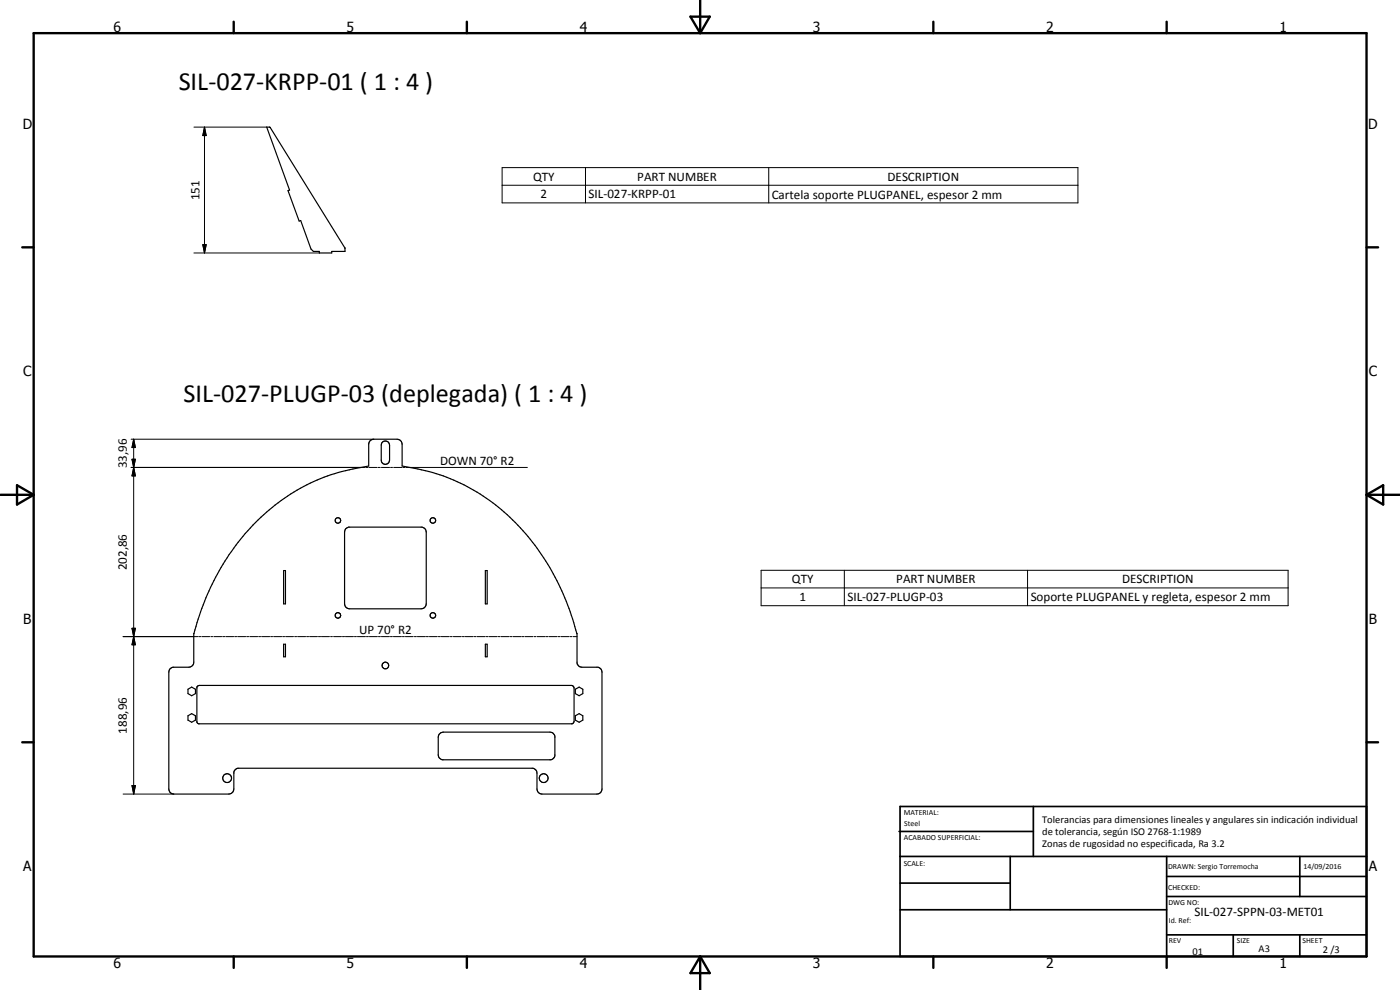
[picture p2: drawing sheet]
<svg xmlns="http://www.w3.org/2000/svg" width="420mm" height="297mm" viewBox="0 0 420 297" stroke-linecap="round" stroke-linejoin="round" font-family="sans-serif">
<g fill="none" stroke="#000" stroke-width=".35">
<path d="M80 38.1l1.1 .2 22.4 36.1v1h-3.9v.5h-3.8v-.5h-1.7l-.8-.7-3.1-8.5-.4 .1-3.4-9.1 .5-.2zM114.6 132.8a1.26 1.26 0 0 1 1.4-.4 1.26 1.26 0 0 1 .9 1.2v4.4a1.25 1.25 0 0 1-1.2 1.3 1.25 1.25 0 0 1-1.3-1.3v-4.4zM75.9 157.6a56.7 56.7 0 0 1 30-16.9l4.7-.9v-6.5a1.52 1.52 0 0 1 1.6-1.5h7a1.52 1.52 0 0 1 1.5 1.5v6.5a57 57 0 0 1 31.5 14.6 73.4 73.4 0 0 1 21 35.7l.1 9.2 .5 .6 .6 .3h5.1l.7 .4 .4 .8 .1 35.3a1.52 1.52 0 0 1-1.6 1.6l-17-.2-.7-.5-.2-.6v-5a1.51 1.51 0 0 0-1.2-1.5h-88.6l-.8 .4-.4 .8-.1 5.3-.2 .6-.7 .5-17.1 .2a1.52 1.52 0 0 1-1.4-1.6v-35.3l.4-.8 .5-.3 5.4-.1 .5-.3 .6-.6 .1-9.2 3.2-9.7a70.7 70.7 0 0 1 14.5-22.8zM103.8 158.6l.8-.4h22.1l1 .6 .2 .8v21.5l-.2 .9-.5 .4-.8 .3h-21.5a1.52 1.52 0 0 1-1.5-1.6v-21.5zM85.1 171.2h.6v10h-.6zM145.7 171.2h.5v10h-.5zM85.1 193.3h.6v3.8h-.6zM145.7 193.3h.5v3.8h-.5zM173.1 190.1h.1M56.4 206.8l1.1-.6 1.2 .6v1.3l-1.2 .6-1.1-.6zM56.4 214.8l1.1-.7 1.2 .7v1.3l-1.2 .6-1.1-.6zM59.1 206l.7-.3h111.7l.4 .1 .4 .6v10.1l-.6 .7h-112.1l-.5-.6z"/>
<path d="M172.7 206.8l1.1-.6 1.1 .6v1.3l-1.1 .6-1.1-.6zM172.7 214.8l1.1-.7 1.1 .7v1.3l-1.1 .6-1.1-.6zM131.8 220.3l.4-.4 .8-.2h32.3l.6 .2 .6 1v5.9l-.4 .7-.8 .5h-32.6l-.9-.7-.3-.8v-5.3z"/>
<circle cx="101.4" cy="156.1" r=".82"/>
<circle cx="129.9" cy="156.2" r=".84"/>
<circle cx="101.4" cy="184.6" r=".83"/>
<circle cx="115.7" cy="199.7" r=".99"/>
<circle cx="129.9" cy="184.7" r=".83"/>
<circle cx="68.2" cy="233.5" r="1.33"/>
<circle cx="163.2" cy="233.5" r="1.32"/>
</g>
<g fill="none" stroke="#000" stroke-width=".3">
<path d="M58.2 38.1h21.8M61.4 38.1l.5 2.6h-1zM61.4 38.1v37.8M150.7 50.3h172.8v10.6h-172.8zM150.7 55.6h172.8M175.7 50.3v10.6M230.7 50.3v10.6M58.2 75.9h37.6M60.9 73.4h1l-.5 2.5zM39.4 131.8h72.8M39.6 137.8h1l-.5 2.5zM40.1 131.8l.5 2.5h-1z"/>
<path d="M40.1 131.8v106.5M39.4 140.3h70.1M40.1 140.3l.5 2.5h-1zM109.8 140.3h.6M110.7 140.3h2.5M113.5 140.3h.6M114.5 140.3h2.4M117.2 140.3h.6M118.1 140.3h2.5M120.9 140.3h.6M121.8 140.3h36.5M228.4 171.1h158.2v10.6h-158.2z"/>
<path d="M228.4 176.4h158.2M253.4 171.1v10.6M308.4 171.1v10.6M36.9 191h22.5M39.6 188.5h1l-.5 2.5zM40.1 191l.5 2.5h-1zM59.6 191h.7M60.6 191h2.3M63.3 191h.5M64.2 191h2.3M66.8 191h.7M67.8 191h2.3"/>
<path d="M70.4 191h.6M71.3 191h2.4M74 191h.6M75 191h2.3M77.6 191h.6M78.5 191h2.4M81.2 191h.6M82.1 191h2.4M84.8 191h.6M85.7 191h2.4M88.4 191h.6M89.3 191h2.4"/>
<path d="M92 191h.6M92.9 191h2.4M95.6 191h.6M96.5 191h2.4M99.2 191h.6M100.1 191h2.4M102.8 191h.6M103.7 191h2.4M106.4 191h.6M107.3 191h2.4M110 191h.6M110.9 191h2.4"/>
<path d="M113.6 191h.6M114.5 191h2.4M117.2 191h.6M118.1 191h2.4M120.8 191h.6M121.7 191h2.3M124.4 191h.6M125.3 191h2.4M127.9 191h.7M128.9 191h2.3M131.5 191h.7M132.4 191h2.4"/>
<path d="M135.1 191h.6M136 191h2.4M138.7 191h.6M139.6 191h2.4M142.3 191h.6M143.2 191h2.4M145.9 191h.6M146.8 191h2.4M149.5 191h.6M150.4 191h2.4M153.1 191h.6M154 191h2.4"/>
<path d="M156.7 191h.6M157.6 191h2.4M160.3 191h.6M161.2 191h2.4M163.9 191h.6M164.8 191h2.4M167.5 191h.6M168.3 191h2.5M171.1 191h.6M172 191h1.2M36.9 238.3h15.2M39.6 235.7h1l-.5 2.6z"/>
</g>
<g fill="none" stroke="#000" stroke-width=".71">
<path d="M10.1 9.9h400v277.1h-400zM70.1 6.5v3.4M140.1 6.5v3.4M207.2 5h5.8l-2.9 4.9zM210.1 0v9.9M280.1 6.5v3.4M350.1 6.5v3.4M6.7 74.2h3.4M410.1 74.2h3.5M.1 148.5h10M5.1 145.6l5 2.9-5 2.9zM410.1 148.5h10"/>
<path d="M410.1 148.5l5-2.9v5.8zM6.7 222.7h3.4M410.1 222.7h3.5M70.1 287v3.4M140.1 287v3.4M210.1 287v10M210.1 287l2.9 5h-5.8zM280.1 287v3.4M350.1 287v3.4"/>
</g>
<g fill="none" stroke="#000" stroke-width=".51">
<path d="M269.8 249.5h40.3M270.1 242h140v45h-140zM270.1 257h140M303.2 257v16M310.1 242v15M350.1 257v30M390.1 257v12M270.1 265h33.1M270.1 273h80M350.1 269h60M350.1 263h60M350.1 280.5h60"/>
<path d="M370.1 280.5v6.5M390.1 280.5v6.5"/>
</g>
<path d="M61.4 38.1l.5 2.6h-1zM60.9 73.4h1l-.5 2.5zM39.6 137.8h1l-.5 2.5zM40.1 131.8l.5 2.5h-1zM40.1 140.3l.5 2.5h-1zM39.6 188.5h1l-.5 2.5zM40.1 191l.5 2.5h-1zM39.6 235.7h1l-.5 2.6z" fill="#000"/>
<g font-size="7.9">
<text x="53.6" y="27.1">SIL-027-KRPP-01 ( 1 : 4 )</text>
<text x="55.1" y="120.7">SIL-027-PLUGP-03 (deplegada) ( 1 : 4 )</text>
</g>
<g font-size="4.2">
<text x="34" y="9.6">6</text>
<text x="104" y="9.6">5</text>
<text x="174" y="9.6">4</text>
<text x="244" y="9.6">3</text>
<text x="314" y="9.6">2</text>
<text x="384" y="9.6">1</text>
<text x="6.8" y="38.7">D</text>
<text x="410.6" y="38.7">D</text>
<text x="7" y="112.9">C</text>
<text x="410.8" y="112.9">C</text>
<text x="7" y="187.1">B</text>
<text x="410.8" y="187.1">B</text>
<text x="7" y="261.4">A</text>
<text x="410.8" y="261.4">A</text>
<text x="34" y="290.4">6</text>
<text x="104" y="290.4">5</text>
<text x="174" y="290.4">4</text>
<text x="244" y="290.4">3</text>
<text x="314" y="290.4">2</text>
<text x="384" y="290.4">1</text>
</g>
<g font-size="3.9">
<text x="160" y="54.2">QTY</text>
<text x="162.3" y="59.5">2</text>
<text x="176.6" y="59.5">SIL-027-KRPP-01</text>
<text x="191.3" y="54.2">PART NUMBER</text>
<text x="231.6" y="59.6">Cartela soporte PLUGPANEL, espesor 2 mm</text>
<text x="266.3" y="54.2">DESCRIPTION</text>
<text x="59.8" y="60.1" transform="rotate(-90 59.8 60.1)">151</text>
<text x="38" y="140.5" transform="rotate(-90 38 140.5)">33,96</text>
<text x="132.1" y="139.5">DOWN 70° R2</text>
<text x="38" y="171.1" transform="rotate(-90 38 171.1)">202,86</text>
<text x="237.6" y="175">QTY</text>
<text x="268.9" y="175">PART NUMBER</text>
<text x="336.7" y="175">DESCRIPTION</text>
<text x="239.9" y="180.3">1</text>
<text x="254.3" y="180.3">SIL-027-PLUGP-03</text>
<text x="309.3" y="180.4">Soporte PLUGPANEL y regleta, espesor 2 mm</text>
<text x="107.8" y="190.2">UP 70° R2</text>
<text x="38" y="220.1" transform="rotate(-90 38 220.1)">188,96</text>
<text x="358.5" y="275">SIL-027-SPPN-03-MET01</text>
</g>
<g font-size="3.1">
<text x="312.7" y="246.8">Tolerancias para dimensiones lineales y angulares sin indicación individual</text>
<text x="312.7" y="250.4">de tolerancia, según ISO 2768-1:1989</text>
<text x="312.7" y="254">Zonas de rugosidad no especificada, Ra 3.2</text>
<text x="357.9" y="286.4">01</text>
<text x="377.7" y="285.6">A3</text>
<text x="397" y="285.9">2 /3</text>
</g>
<g font-size="2.4">
<text x="271.2" y="244.4">MATERIAL:</text>
<text x="271.3" y="252">ACABADO SUPERFICIAL:</text>
<text x="271.4" y="247.9">Steel</text>
<text x="271.2" y="259.7">SCALE:</text>
<text x="350.6" y="260.8">DRAWN: Sergio Torremocha</text>
<text x="391.2" y="260.6">14/09/2016</text>
<text x="350.6" y="267">CHECKED:</text>
<text x="350.6" y="271.4">DWG NO:</text>
<text x="350.8" y="276.9">Id. Ref:</text>
<text x="350.8" y="282.8">REV</text>
<text x="371.2" y="282.9">SIZE</text>
<text x="390.9" y="282.9">SHEET</text>
</g>
</svg>
